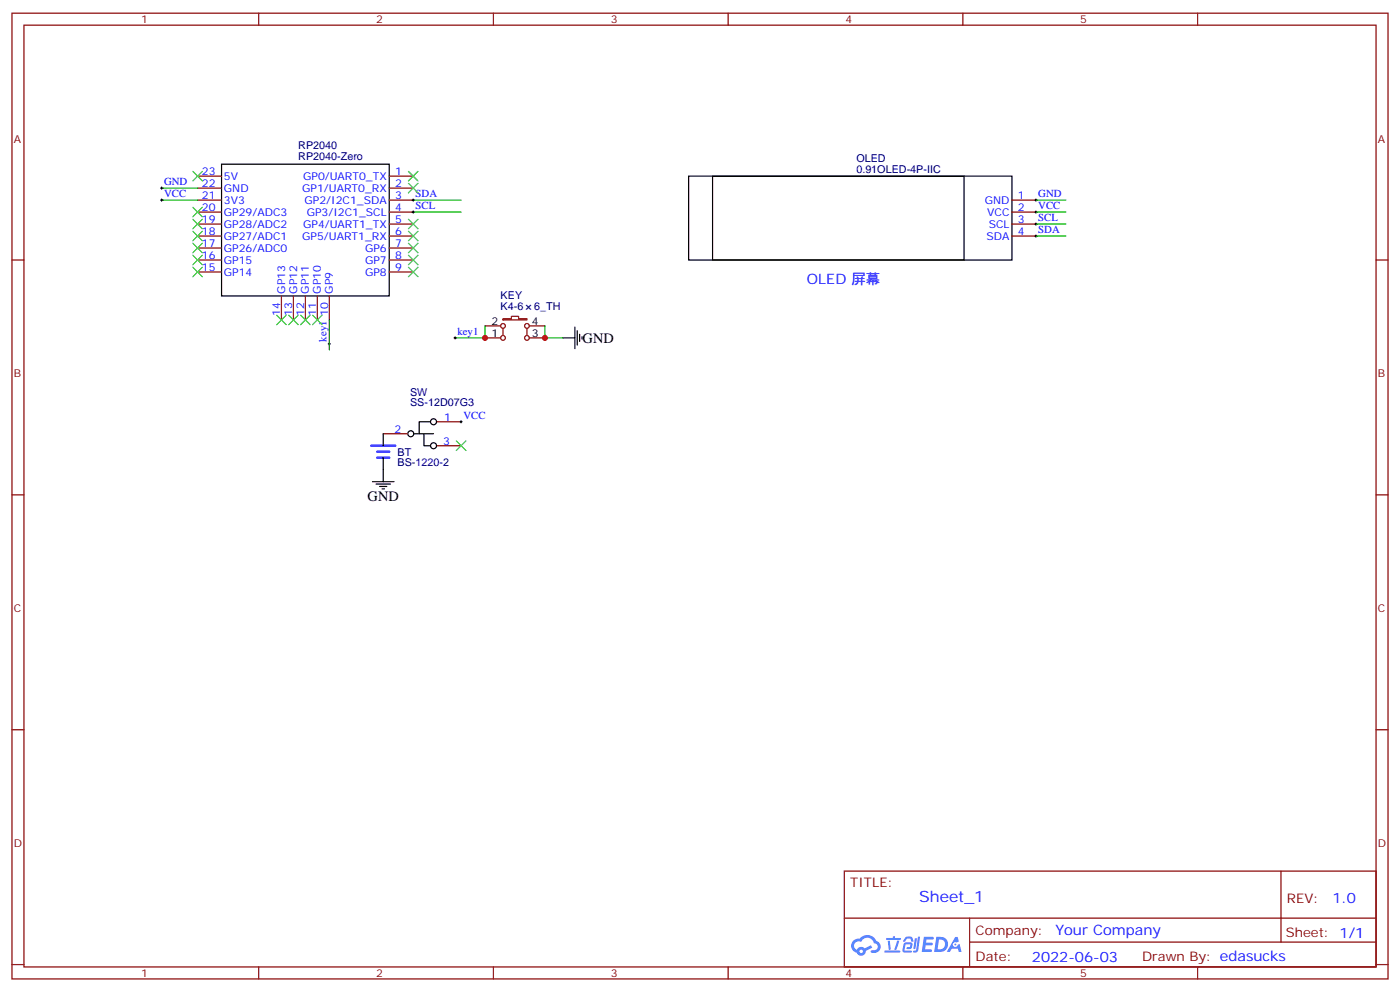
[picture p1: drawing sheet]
<svg xmlns="http://www.w3.org/2000/svg" width="412mm" height="292mm" viewBox="0 0 412 292" stroke-linecap="round" stroke-linejoin="round" font-family="sans-serif">
<g fill="none" stroke="#870000" stroke-width=".35">
<path d="M3.5 3.9h405.4v284.3h-405.4zM7.1 7.4h398.2v277.3h-398.2zM76.2 3.9v3.5M145.3 3.9v3.5M214.5 3.9v3.5M283.6 3.9v3.5M352.8 3.9v3.5M3.5 76.6h3.6M405.3 76.6h3.6M3.5 145.7h3.6M405.3 145.7h3.6M3.5 214.8h3.6"/>
<path d="M405.3 214.8h3.6M248.7 256.5h156.6v28.2h-156.6zM377.3 256.5v20.9M248.7 270.3h156.5M285.6 277.4h119.6M285.6 270.3v14.1M3.5 284h3.6M76.2 284.7v3.5M145.3 284.7v3.5M214.5 284.7v3.5M283.6 284.7v3.5M352.8 284.7v3.5"/>
<path d="M405.3 284h3.6"/>
</g>
<g fill="#5487ff">
<path d="M272.1 275.8h2.6l.3 .2-.1 .6h-2l-.1 .9h1.6l.4 .4-.4 .4h-1.7l-.2 1.2 1.8 .1 .3 .3-.2 .3-2.9 .1z"/>
<path d="M281.4 275.9h.7l.4 1.3-.7 .3a.74 .74 0 0 0-1.1 .3 .74 .74 0 0 0 .5 1 .74 .74 0 0 0 .9-.6l.5-.3 .7 2.3h-.9l-.2-.9h-1.9l-.5 .9h-.9z"/>
<path d="M269.5 276.2h.6l-.4 3a.31 .31 0 0 1-.3 .2 .31 .31 0 0 1-.3-.3z"/>
<path d="M270.4 275.8h.6l-.5 3.9a.89 .89 0 0 1-.7 .7 .89 .89 0 0 1-.9-.3l1-.4z"/>
<path d="M266.8 275.9l.6-.2 1.2 .2 .5 1.2-.6 .2-.4-1-1 .2a.95 .95 0 0 1-1 .8l-.1-.2z"/>
<path d="M266.4 277.6l1.8-.2a1.04 1.04 0 0 1 .6 1.1 1.04 1.04 0 0 1-.8 .9h-.7a.29 .29 0 0 1-.3-.3 .29 .29 0 0 1 .3-.2l.7-.1 .2-.8-1.4 .1-.4 1.7 1.9 .1a.29 .29 0 0 1 .3 .3 .29 .29 0 0 1-.3 .3l-2-.1-.4-.2 .2-2.1z"/>
<path d="M260.5 279.9h4.4a.3 .3 0 0 1 .3 .3 .3 .3 0 0 1-.3 .3h-4.3z"/>
<path d="M264.3 276.9h.6l-.5 1.7a1.02 1.02 0 0 1-.7 1.2l-.2-.3z"/>
<path d="M261.5 277h.6l.3 2.4-.3 .3-.3-.2z"/>
<path d="M261.1 276.2h1.9l.2-.6h.5l-.1 .6h1.5a.29 .29 0 0 1 .3 .3 .29 .29 0 0 1-.3 .2h-3.9z"/>
<path d="M275.8 275.8l-.6 4.5h1.4a2.27 2.27 0 0 0 2.7-2.3 2.27 2.27 0 0 0-2.7-2.2zM276.6 276.6a1.5 1.5 0 0 1 1.8 1.5 1.5 1.5 0 0 1-1.9 1.4h-.3z"/>
<path d="M251.4 277a2.09 2.09 0 0 0 1 3.5 1.37 1.37 0 0 0 1.5 .9 1.37 1.37 0 0 0 1.1-1.4l2-1-.5-.7-1.8 .9a1.4 1.4 0 0 0-2.3 .5 1.32 1.32 0 0 1-.6-1.9 1.32 1.32 0 0 1 1.9-.5 2.02 2.02 0 0 1 2-1.2 2.02 2.02 0 0 1 1.8 1.6 1.09 1.09 0 0 1 1.1 1.4 1.09 1.09 0 0 1-1.6 .7 .41 .41 0 0 0-.5 .3 .41 .41 0 0 0 .4 .5 1.89 1.89 0 0 0 2.4-1.2 1.89 1.89 0 0 0-1.2-2.4 2.98 2.98 0 0 0-5-.7l-1 .2zM253.2 280.1a.52 .52 0 0 1 1 0 .52 .52 0 0 1-1 0z"/>
<circle cx="281.4" cy="278.1" r=".28"/>
</g>
<g fill="none" stroke="#000" stroke-width=".35">
<path d="M65.3 48.3h49.4v38.8h-49.4zM202.8 51.9h95.3v24.7h-95.3zM209.9 51.9h74.1v24.7h-74.1zM165.8 99.5h3.5M169.3 96.3v6.4M170 97.4v4.2M170.7 98.4v2.1M171.4 99.1v.7M112.9 127.7v3.5M112.9 134.8v7M122.1 127.7h5.6M124.9 127.7v3.5h1.7"/>
<path d="M126.6 124.2h-3.1v3.5M109.7 141.8h6.4M110.8 142.5h4.2M111.8 143.2h2.1M112.5 143.9h.7"/>
<circle cx="121" cy="127.7" r=".88"/>
<circle cx="127.7" cy="124.2" r=".88"/>
<circle cx="127.7" cy="131.2" r=".88"/>
</g>
<g fill="none" stroke="#870000" stroke-width=".35">
<path d="M58.2 51.9h7.1M58.2 55.4h7.1M58.2 58.9h7.1M114.7 51.9h7M114.7 55.4h7M114.7 58.9h7M298.1 58.9h7.1M58.2 62.4h7.1M58.2 66h7.1M58.2 69.5h7.1M58.2 73h7.1M58.2 76.6h7.1"/>
<path d="M114.7 62.4h7M114.7 66h7M114.7 69.5h7M114.7 73h7M114.7 76.6h7M298.1 62.4h7.1M298.1 66h7.1M298.1 69.5h7.1M58.2 80.1h7.1M82.9 87.1v7.1M86.4 87.1v7.1M90 87.1v7.1"/>
<path d="M93.5 87.1v7.1M97 87.1v7.1M114.7 80.1h7M142.9 99.5h4.6M142.9 96h4.6M148.2 93.8h2.4v-.7h2.2v.7h2.4v.4h-7zM148.2 96.7v2.1M155.2 96.7v2.1M155.9 99.5h4.6M155.9 96h4.6M112.9 127.7h7M128.8 124.2h7"/>
<path d="M128.8 131.2h7"/>
<circle cx="148.2" cy="96" r=".71"/>
<circle cx="148.2" cy="99.5" r=".71"/>
<circle cx="155.2" cy="96" r=".71"/>
<circle cx="155.2" cy="99.5" r=".71"/>
</g>
<path d="M47.6 55.4h10.6M47.6 58.9h10.6M121.7 58.9h14.1M305.2 58.9h8.8M121.7 62.4h14.1M305.2 62.4h8.8M305.2 69.5h8.8M305.2 66h8.8M97 94.2v8.8M142.9 96v3.5h-8.8M160.5 96v3.5h5.3" fill="none" stroke="#008700" stroke-width=".35"/>
<g fill="none" stroke="#000" stroke-width=".29">
<path d="M47.3 55.4h.7M47.3 58.9h.7M47.6 55v.7M47.6 58.6v.7M121.4 58.9h.7M121.7 58.6v.7M304.8 58.9h.7M305.2 58.6v.7M121.4 62.4h.7M121.7 62.1v.7M304.8 62.4h.7M304.8 69.5h.7"/>
<path d="M304.8 66h.7M305.2 62.1v.7M305.2 65.6v.7M305.2 69.1v.8M133.7 99.5h.7M134.1 99.1v.7M96.7 101.2h.7M97 100.9v.7M135.5 124.2h.7M135.8 123.8v.7"/>
</g>
<g fill="none" stroke="#3c3" stroke-width=".35">
<path d="M56.8 50.4l2.8 2.9M59.6 50.4l-2.8 2.9M120.3 50.4l2.8 2.9M120.3 54l2.8 2.8M123.1 50.4l-2.8 2.9M123.1 54l-2.8 2.8M56.8 61l2.8 2.9M56.8 64.6l2.8 2.8M56.8 68.1l2.8 2.8M56.8 71.6l2.8 2.8M56.8 75.1l2.8 2.9M56.8 78.7l2.8 2.8"/>
<path d="M59.6 61l-2.8 2.9M59.6 64.6l-2.8 2.8M59.6 68.1l-2.8 2.8M59.6 71.6l-2.8 2.8M59.6 75.1l-2.8 2.9M59.6 78.7l-2.8 2.8M120.3 64.6l2.8 2.8M120.3 68.1l2.8 2.8M120.3 71.6l2.8 2.8M120.3 75.1l2.8 2.9M120.3 78.7l2.8 2.8M123.1 64.6l-2.8 2.8"/>
<path d="M123.1 68.1l-2.8 2.8M123.1 71.6l-2.8 2.8M123.1 75.1l-2.8 2.9M123.1 78.7l-2.8 2.8M81.5 92.8l2.8 2.8M84.3 92.8l-2.8 2.8M85 92.8l2.8 2.8M87.8 92.8l-2.8 2.8M88.5 92.8l2.9 2.8M91.4 92.8l-2.9 2.8M92.1 92.8l2.8 2.8M94.9 92.8l-2.8 2.8"/>
<path d="M134.4 129.8l2.8 2.8M137.2 129.8l-2.8 2.8"/>
</g>
<path d="M109.4 131.2h7M111.1 133h3.6M111.1 134.8h3.6" fill="none" stroke="#00f" stroke-width=".71"/>
<g fill="#c00">
<circle cx="160.5" cy="99.5" r=".88"/>
<circle cx="142.9" cy="99.5" r=".88"/>
</g>
<text font-size="4.6" fill="#00f" x="270.8" y="265.5">Sheet_1</text>
<g font-size="4.2" fill="#00f">
<text x="237.7" y="83.5">OLED 屏幕</text>
<text x="392.5" y="265.7">1.0</text>
<text x="310.9" y="275.3">Your Company</text>
<text x="304" y="283.1">2022-06-03</text>
</g>
<g font-size="4.2">
<text x="171.6" y="100.9">GND</text>
<text x="108.3" y="147.5">GND</text>
</g>
<g font-size="3.9" fill="#800">
<text x="250.5" y="261.1">TITLE:</text>
<text x="379.1" y="265.7">REV:</text>
<text x="287.4" y="275.3">Company:</text>
<text x="378.7" y="275.9">Sheet: 1/1</text>
<text x="287.4" y="282.9">Date:</text>
<text x="336.4" y="283">Drawn By: edasucks</text>
</g>
<g font-size="3.2" fill="#800">
<text x="41.6" y="6.9">1</text>
<text x="110.8" y="6.9">2</text>
<text x="179.9" y="6.9">3</text>
<text x="249.1" y="6.9">4</text>
<text x="318.2" y="6.9">5</text>
<text x="4.1" y="42">A</text>
<text x="405.9" y="42">A</text>
<text x="4.1" y="111.1">B</text>
<text x="405.9" y="111.1">B</text>
<text x="4.1" y="180.3">C</text>
<text x="405.9" y="180.3">C</text>
<text x="4.1" y="249.4">D</text>
<text x="405.9" y="249.4">D</text>
<text x="41.6" y="287.7">1</text>
<text x="110.8" y="287.7">2</text>
<text x="179.9" y="287.7">3</text>
<text x="249.1" y="287.7">4</text>
<text x="318.2" y="287.7">5</text>
</g>
<g font-size="3.2" fill="#000080">
<text x="87.8" y="47.1">RP2040-Zero</text>
<text x="87.8" y="43.9">RP2040</text>
<text x="252.3" y="47.6">OLED</text>
<text x="252.3" y="50.8">0.91OLED-4P-IIC</text>
<text x="147.5" y="88">KEY</text>
<text x="147.5" y="91.2">K4-6</text>
<text x="157.4" y="91.2">6_TH</text>
<text x="120.8" y="119.5">SS-12D07G3</text>
<text x="120.8" y="116.5">SW</text>
<text x="117.1" y="137.3">BS-1220-2</text>
<text x="117.1" y="134.3">BT</text>
</g>
<g font-size="3.2" fill="#00f">
<text x="59.5" y="51.5">23</text>
<text x="66" y="52.9">5V</text>
<text x="89.3" y="52.9">GP0/UART0_TX</text>
<text x="116.4" y="51.5">1</text>
<text x="48.3" y="54.5">GND</text>
<text x="48.3" y="58">VCC</text>
<text x="59.5" y="58.6">21</text>
<text x="59.5" y="55">22</text>
<text x="66" y="60">3V3</text>
<text x="66" y="56.4">GND</text>
<text x="89" y="56.4">GP1/UART0_RX</text>
<text x="89.7" y="60">GP2/I2C1_SDA</text>
<text x="116.4" y="55">2</text>
<text x="116.4" y="58.6">3</text>
<text x="122.4" y="58">SDA</text>
<text x="290.1" y="60">GND</text>
<text x="299.9" y="58.6">1</text>
<text x="305.9" y="58">GND</text>
<text x="59.5" y="65.6">19</text>
<text x="59.5" y="62.1">20</text>
<text x="66" y="63.5">GP29/ADC3</text>
<text x="90.4" y="63.5">GP3/I2C1_SCL</text>
<text x="116.4" y="62.1">4</text>
<text x="116.4" y="65.6">5</text>
<text x="122.4" y="61.6">SCL</text>
<text x="290.8" y="63.5">VCC</text>
<text x="299.9" y="62.1">2</text>
<text x="299.9" y="65.6">3</text>
<text x="305.9" y="65.1">SCL</text>
<text x="305.9" y="61.6">VCC</text>
<text x="59.5" y="69.1">18</text>
<text x="66" y="70.6">GP27/ADC1</text>
<text x="66" y="67">GP28/ADC2</text>
<text x="89" y="70.6">GP5/UART1_RX</text>
<text x="89.3" y="67">GP4/UART1_TX</text>
<text x="116.4" y="69.1">6</text>
<text x="290.6" y="70.6">SDA</text>
<text x="291.2" y="67">SCL</text>
<text x="299.9" y="69.1">4</text>
<text x="305.9" y="68.6">SDA</text>
<text x="59.5" y="76.2">16</text>
<text x="59.5" y="72.7">17</text>
<text x="66" y="77.6">GP15</text>
<text x="66" y="74.1">GP26/ADC0</text>
<text x="107.6" y="74.1">GP6</text>
<text x="107.6" y="77.6">GP7</text>
<text x="116.4" y="72.7">7</text>
<text x="116.4" y="76.2">8</text>
<text x="59.5" y="79.7">15</text>
<text x="66" y="81.1">GP14</text>
<text x="107.6" y="81.1">GP8</text>
<text x="116.4" y="79.7">9</text>
<text x="84" y="86.4" transform="rotate(-90 84 86.4)">GP13</text>
<text x="87.5" y="86.4" transform="rotate(-90 87.5 86.4)">GP12</text>
<text x="91" y="86.4" transform="rotate(-90 91 86.4)">GP11</text>
<text x="94.5" y="86.4" transform="rotate(-90 94.5 86.4)">GP10</text>
<text x="98.1" y="86.4" transform="rotate(-90 98.1 86.4)">GP9</text>
<text x="82.5" y="92.9" transform="rotate(-90 82.5 92.9)">14</text>
<text x="86.1" y="92.9" transform="rotate(-90 86.1 92.9)">13</text>
<text x="89.6" y="92.9" transform="rotate(-90 89.6 92.9)">12</text>
<text x="93.1" y="92.9" transform="rotate(-90 93.1 92.9)">11</text>
<text x="96.7" y="92.9" transform="rotate(-90 96.7 92.9)">10</text>
<text x="96.1" y="100.5" transform="rotate(-90 96.1 100.5)">key1</text>
<text x="134.8" y="98.6">key1</text>
<text x="130.9" y="123.8">1</text>
<text x="136.5" y="123.3">VCC</text>
<text x="116.2" y="127.4">2</text>
<text x="130.5" y="130.9">3</text>
</g>
<g font-size="3.2">
<text x="144.7" y="95.6">2</text>
<text x="156.6" y="95.6">4</text>
<text x="144.7" y="99.1">1</text>
<text x="156.6" y="99.1">3</text>
</g>
</svg>
